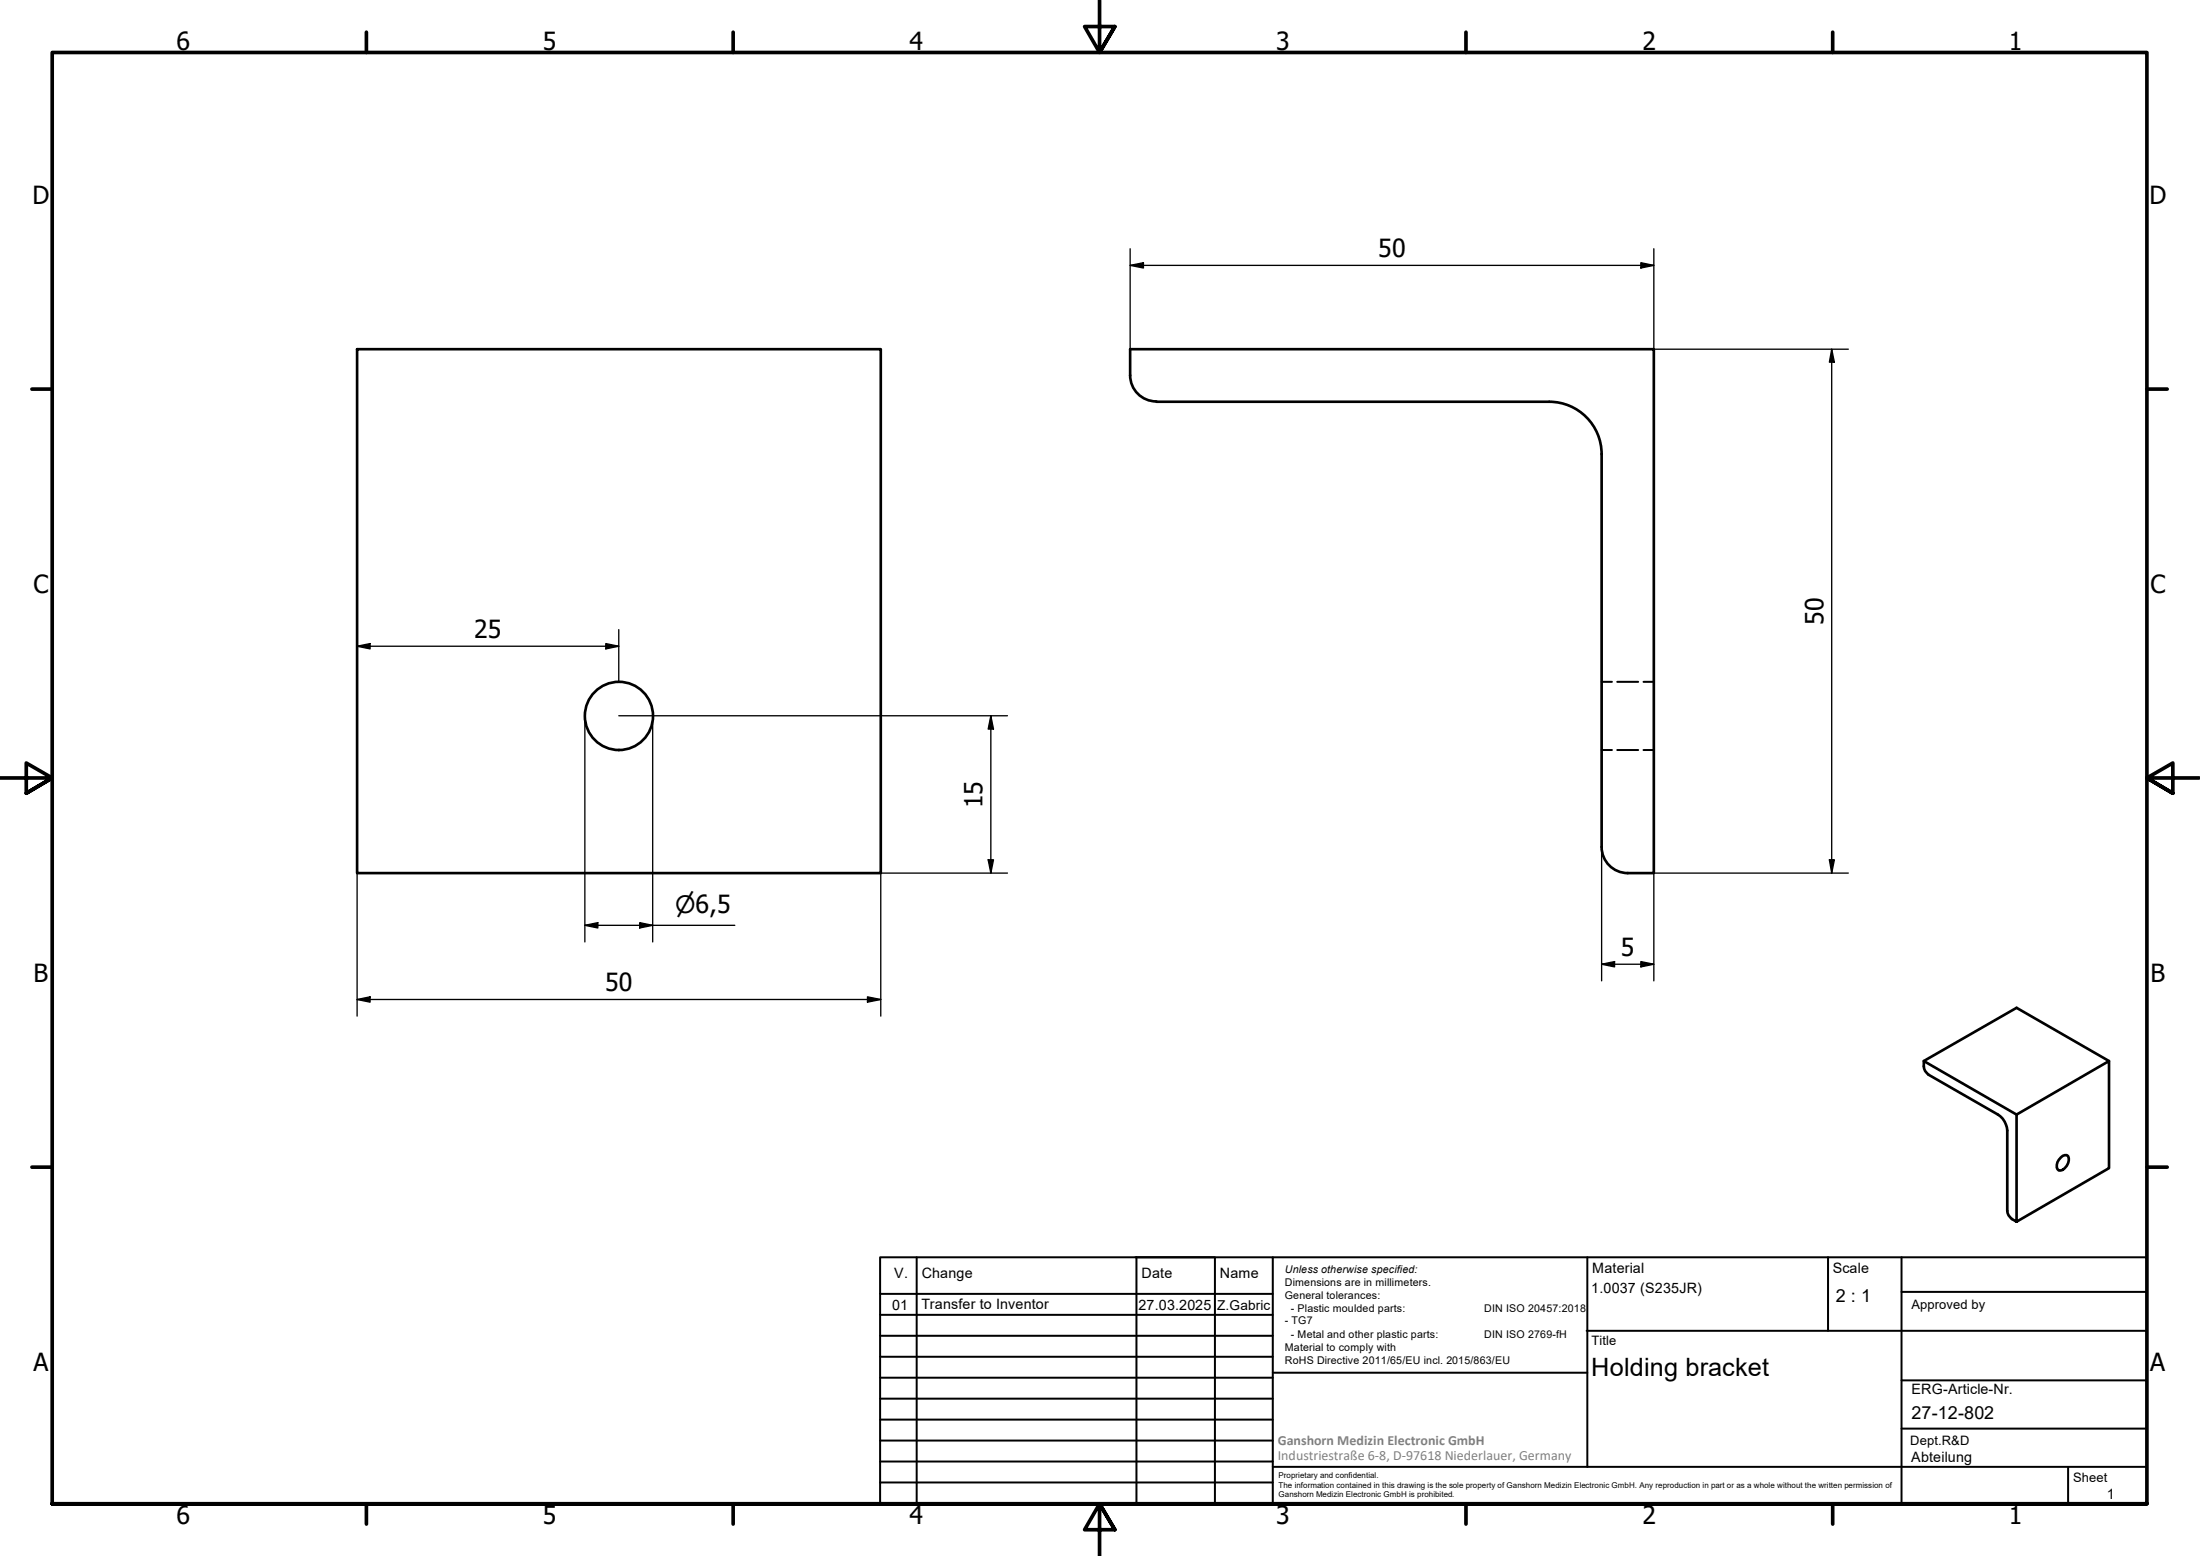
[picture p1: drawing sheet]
<svg xmlns="http://www.w3.org/2000/svg" width="420mm" height="297mm" viewBox="0 0 420 297" stroke-linecap="round" stroke-linejoin="round" font-family="sans-serif">
<!-- layer: Hidden (ISO) -->
<path d="M305.9 130.2h1.9M308.9 130.2h4M313.9 130.2h1.9M305.9 143.2h1.9M308.9 143.2h4M313.9 143.2h1.9" fill="none" stroke="#000" stroke-width=".38"/>
<!-- layer: Visible (ISO) -->
<g fill="none" stroke="#000" stroke-width=".51">
<path d="M68.2 66.7h100v100h-100zM220.8 76.6a5 5 0 0 1-5-5v-4.9h100v100h-5M220.9 76.7h74.9M295.9 76.7a10 10 0 0 1 10 10M305.9 86.7v75a5 5 0 0 0 5 5M367.4 202.6l17.7 10.2M402.8 202.6l-17.7-10.2-17.7 10.2a2.5 2.5 0 0 0 .9 2.6l13.3 7.6a3.9 3.9 0 0 1 1.7 3v15.3a2.36 2.36 0 0 0 1.8 2.1l17.7-10.2v-20.4l-17.7 10.2v20.4M393.6 221a.97 .97 0 0 1 1.4-.3 2.07 2.07 0 0 1-1.8 2.7 1.68 1.68 0 0 1 .4-2.4z"/>
<circle cx="118.2" cy="136.7" r="6.5"/>
</g>
<!-- layer: Border (ISO) -->
<g fill="none" stroke="#000" stroke-width=".7">
<path d="M70 6.1v3.9M140 6.1v3.9M210 0v10l-2.9-4.9h5.8l-2.9 4.9 2.9-4.9M280 6.1v3.9M350 6.1v3.9M6.1 74.3h3.9M410 74.3h3.9M0 148.5h10l-5-2.8v5.7l5-2.9-5 2.9M420 148.5h-10l5-2.8v5.7l-5-2.9 5 2.9M6.1 222.8h3.9M410 222.8h3.9M10 287.1v-277.1h400v277.1h-400h400"/>
<path d="M70 287.1v3.8M140 287.1v3.8M212.9 292l-2.9-4.9 2.9 4.9h-5.8l2.9-4.9v9.9M280 287.1v3.8M350 287.1v3.8"/>
</g>
<!-- layer: TitleBlock -->
<g fill="none" stroke="#000" stroke-width=".38">
<path d="M168.1 251h75M168.1 247h75M168.1 255h75M168.1 259h75M175.1 240v47M216.9 240h15M217 240v47M232 240v47M243.1 240.1v46.9h-75v-47h241.9v47.1h-167M303 254h107M303.1 240v40M349.1 240v14"/>
<path d="M363.2 240v47.1M363.2 246.6h46.8M168.1 271h75M168.1 263h75M168.1 267h75M168.1 275h75M168.1 279h75M243.1 262.1h60M363.2 272.7h46.8M363.2 263.5h46.8M168.1 283h75M216.9 287h15"/>
<path d="M243.1 280h166.9M395 280.1v7"/>
</g>
<!-- layer: Dimension (ISO) -->
<g fill="none" stroke="#000" stroke-width=".25">
<path d="M215.8 50.7l2.6-.5v1zM215.8 50.7h100M215.8 47.5v19.2M313.4 50.2l2.4 .5-2.4 .5zM315.8 47.5v19.2h37.2M349.8 66.7l.5 2.4h-.9zM349.8 66.7v100M68.2 123.4l2.5-.5v1zM68.2 123.4h50M111.7 136.6v43.2M115.7 122.9l2.5 .5-2.5 .5zM118.2 136.6h74.2"/>
<path d="M118.2 120.2v10M124.7 136.6v43.2M189.2 136.6l.5 2.6h-1zM189.2 136.6v30.1M68.2 166.7v27.3M111.7 176.6l2.5-.5v1.1zM111.7 176.6h28.6M122.2 176.1l2.5 .5-2.5 .6zM188.7 164.1h1l-.5 2.6zM192.4 166.7h-24.2v27.3M305.9 161.7v25.5M349.4 164.1h.9l-.5 2.6z"/>
<path d="M353 166.7h-37.2v20.5M68.2 190.8l2.5-.5v1zM68.2 190.8h100M165.7 190.3l2.5 .5-2.5 .5zM305.9 184.1l2.5-.5v1zM305.9 184.1h9.9M313.4 183.6l2.4 .5-2.4 .5z"/>
</g>
<g fill="#000">
<path d="M215.8 50.7l2.6-.5v1zM313.4 50.2l2.4 .5-2.4 .5zM349.8 66.7l.5 2.4h-.9zM68.2 123.4l2.5-.5v1zM115.7 122.9l2.5 .5-2.5 .5zM189.2 136.6l.5 2.6h-1zM111.7 176.6l2.5-.5v1.1zM122.2 176.1l2.5 .5-2.5 .6zM188.7 164.1h1l-.5 2.6zM349.4 164.1h.9l-.5 2.6zM68.2 190.8l2.5-.5v1zM165.7 190.3l2.5 .5-2.5 .5z"/>
<path d="M305.9 184.1l2.5-.5v1zM313.4 183.6l2.4 .5-2.4 .5z"/>
</g>
<g font-size="4.8">
<text x="33.7" y="9.6">6</text>
<text x="103.7" y="9.6">5</text>
<text x="173.7" y="9.6">4</text>
<text x="243.7" y="9.6">3</text>
<text x="313.7" y="9.6">2</text>
<text x="383.7" y="9.6">1</text>
<text x="6.2" y="38.9">D</text>
<text x="410.5" y="38.9">D</text>
<text x="263.2" y="49.1">50</text>
<text x="6.4" y="113.1">C</text>
<text x="410.7" y="113.1">C</text>
<text x="348.2" y="119.3" transform="rotate(-90 348.2 119.3)">50</text>
<text x="90.6" y="121.7">25</text>
<text x="187.6" y="154.3" transform="rotate(-90 187.6 154.3)">15</text>
<text x="309.6" y="182.5">5</text>
<text x="6.4" y="187.4">B</text>
<text x="115.6" y="189.2">50</text>
<text x="410.7" y="187.4">B</text>
<text x="6.4" y="261.7">A</text>
<text x="303.9" y="262.6">Holding bracket</text>
<text x="410.7" y="261.7">A</text>
<text x="33.7" y="290.9">6</text>
<text x="103.7" y="290.9">5</text>
<text x="173.7" y="290.9">4</text>
<text x="243.7" y="290.9">3</text>
<text x="313.7" y="290.9">2</text>
<text x="383.7" y="290.9">1</text>
</g>
<text font-size="4.6" x="129" y="174.3">⌀6,5</text>
<g font-size="3.4">
<text x="350.6" y="248.5">2 : 1</text>
<text x="365.1" y="270.9">27-12-802</text>
</g>
<g font-size="2.7">
<text x="170.8" y="244">V.</text>
<text x="176" y="244">Change</text>
<text x="218" y="244">Date</text>
<text x="233" y="244">Name</text>
<text x="304.1" y="243">Material</text>
<text x="350" y="243.1">Scale</text>
<text x="170.4" y="250.1">01</text>
<text x="176" y="249.9">Transfer to Inventor</text>
<text x="217.4" y="250">27.03.2025</text>
<text x="303.9" y="246.8">1.0037 (S235JR)</text>
<text x="365.1" y="266.1">ERG-Article-Nr.</text>
<text x="365" y="279">Abteilung</text>
<text x="402.3" y="286.2">1</text>
</g>
<g font-size="2.7" fill="#808080">
<text x="244" y="275.8">Ganshorn Medizin Electronic GmbH</text>
<text x="244" y="278.7">Industriestraße 6-8, D-97618 Niederlauer, Germany</text>
</g>
<text font-size="2.6" x="232.5" y="250">Z.Gabric</text>
<g font-size="2.5">
<text x="365.1" y="249.9">Approved by</text>
<text x="304" y="256.8">Title</text>
<text x="364.8" y="275.8">Dept.R&amp;D</text>
<text x="395.9" y="282.9">Sheet</text>
</g>
<g font-size="2">
<text x="245.4" y="242.9">Unless otherwise specified:</text>
<text x="245.4" y="245.4">Dimensions are in millimeters.</text>
<text x="245.4" y="247.9">General tolerances:</text>
<text x="246.5" y="250.4">- Plastic moulded parts:</text>
<text x="283.5" y="250.4">DIN ISO 20457:2018</text>
<text x="245.4" y="252.8">- TG7</text>
<text x="245.4" y="257.9">Material to comply with</text>
<text x="246.5" y="255.4">- Metal and other plastic parts:</text>
<text x="283.5" y="255.4">DIN ISO 2769-fH</text>
<text x="245.4" y="260.3">RoHS Directive 2011/65/EU incl. 2015/863/EU</text>
</g>
<g font-size="1.5">
<text x="244.2" y="282.2">Proprietary and confidential.</text>
<text x="244.2" y="284">The information contained in this drawing is the sole property of Ganshorn Medizin Electronic GmbH. Any reproduction in part or as a whole without the written permission of</text>
<text x="244.2" y="285.8">Ganshorn Medizin Electronic GmbH is prohibited.</text>
</g>
</svg>
